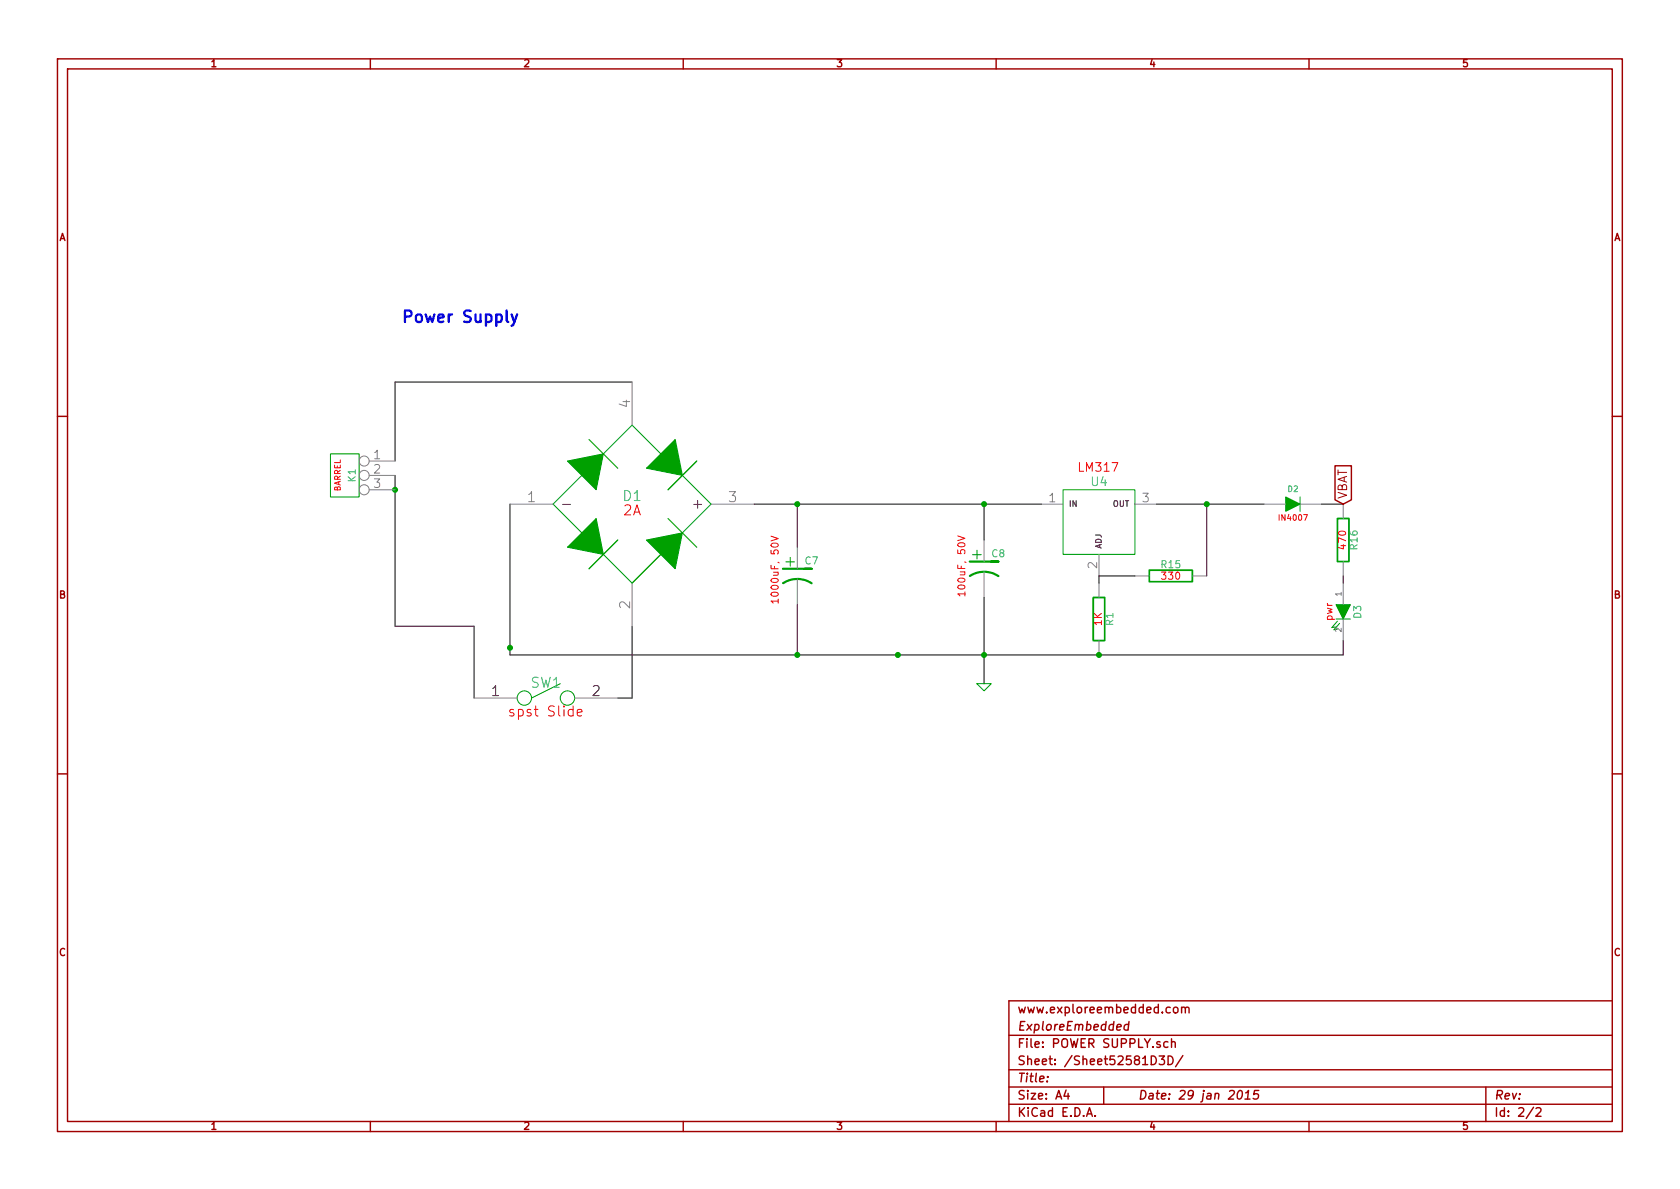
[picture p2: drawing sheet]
<svg xmlns="http://www.w3.org/2000/svg" width="297mm" height="210mm" viewBox="0 0 297 210" stroke-linecap="round" stroke-linejoin="round" font-family="sans-serif">
<g fill="none" stroke="#a00000" stroke-width=".25">
<path d="M10.2 10.4h276.6v189.7h-276.6zM11.9 12.2h273.2v186.1h-273.2zM65.5 10.4v1.8M120.8 10.4v1.8M176.1 10.4v1.8M231.4 10.4v1.8M10.2 73.6h1.7M285.1 73.6h1.7M236 82.4h2.9v6l-1.4 .7-1.5-.7zM10.2 136.8h1.7M285.1 136.8h1.7M207.5 178.3l.3-.2 .4 .2v.7l-.2 .1-.5-.1z"/>
<path d="M208.9 178.3l.1-.1a.36 .36 0 0 1 .6 .1v.8M208.9 178.1v1M209.6 178.3a.35 .35 0 0 1 .3-.2 .35 .35 0 0 1 .3 .2v.8M285.1 177h-106.7v21.3M65.5 198.3v1.8M120.8 198.3v1.8M176.1 198.3v1.8M178.4 183.1h106.7M178.4 189.2h106.7M178.4 195.3h106.7M178.4 192.2h106.7M185.2 190.4v.1"/>
<path d="M188.5 192.8l-.4 1h1M188.8 193.3v1.1M192.1 197.4l.5-1.5 .5 1.5M192.3 197h.7M193.6 197.3v.1M195.1 192.2v3.1M199.5 181.2l-.1-.1a.52 .52 0 0 0-.6 .4v.5l.2 .2 .4-.1M199.6 180.6l-.2 1.6M203.6 186.7a.77 .77 0 0 1 .9 .8 .77 .77 0 0 1-.9 .8zM205 186.7h.9l-.5 .6 .4 .2v.6l-.2 .2-.6-.2M206.5 184.3a.48 .48 0 0 0-.7 0v.8l.3 .1 .4-.1M206.5 186.7a.77 .77 0 0 1 .9 .8 .77 .77 0 0 1-.9 .8z"/>
<path d="M207.1 184.3h.1a.36 .36 0 0 1 .6 .1v.8M207.1 183.7v1.5M209.1 186.7l-1.3 1.9M219 193l.4-.2a.88 .88 0 0 1-.4 1.6l-.2-.3a1.19 1.19 0 0 1 .2-1.1zM220.1 194.4h.9M220.2 193.3l.6-.5-.2 1.6M222.6 192.8h-.8l-.1 .8 .2-.2 .5 .1 .1 .2-.1 .5-.3 .2-.5-.2M231.4 198.3v1.8M262.7 192.2v6.1M271.1 195.8l-1.3 2M271.6 196l.2-.1h.4l.2 .1 .1 .3-.1 .2-.9 .9h1"/>
</g>
<g fill="none" stroke="#000" stroke-width=".18">
<path d="M111.8 67.6h-42v13.9M69.8 84.1v26.6h14v12.7M90.2 89.1v26.7h147.3v-2.5M99.5 89.2h1.3M133.3 89.1h50.8M141 89.1v7.7M174 89.1v6.4M204.5 89.1h19M213.4 89.1v12.7M233.7 89.1h3.8M111.8 110.7v12.7h-2.6M141 106.9v8.9"/>
<path d="M174 105.7v15.2M200.7 101.8h-6.4v1.3M237.5 101.8v1.3"/>
</g>
<g fill="#00a000" stroke="#00a000" stroke-width=".25">
<circle cx="69.8" cy="86.6" r=".41"/>
<circle cx="141" cy="89.1" r=".41"/>
<circle cx="174" cy="89.1" r=".41"/>
<circle cx="213.4" cy="89.1" r=".41"/>
<circle cx="90.2" cy="114.5" r=".41"/>
<circle cx="141" cy="115.8" r=".41"/>
<circle cx="174" cy="115.8" r=".41"/>
<circle cx="158.7" cy="115.8" r=".41"/>
<circle cx="194.3" cy="115.8" r=".41"/>
</g>
<path d="M236.5 91.7h2v7.6h-2zM193.3 105.7h2v7.6h-2zM203.2 100.8h7.6v2.1h-7.6z" fill="none" stroke="#00a000" stroke-width=".3"/>
<g fill="none" stroke="#808080" stroke-width=".18">
<path d="M111.8 67.6v7.6M65.3 81.5h4.5M65.3 84.1h4.5M65.3 86.6h4.5M90.2 89.1h7.6M125.7 89.1h7.6M141 96.8v3.8M174 95.5v3.8M184.1 89.1h3.9M194.3 98v3.8M200.7 89.1h3.8M223.5 89.1h3.8"/>
<path d="M229.9 89.1h3.8M237.5 89.1v2.6M237.5 99.3v2.5M111.8 103.1v7.6M141 102.4v4.5M174 101.1v4.6M194.3 103.1v2.6M194.3 113.3v2.5M200.7 101.8h2.5M210.8 101.8h2.6M237.5 103.1v3.8M237.5 109.5v3.8"/>
<path d="M83.8 123.4h7.6M101.6 123.4h7.6"/>
<circle cx="64.4" cy="81.5" r=".89"/>
<circle cx="64.4" cy="84.1" r=".89"/>
<circle cx="64.4" cy="86.6" r=".89"/>
</g>
<g fill="none" stroke="#00a000" stroke-width=".18">
<path d="M58.4 80.3h5.1v7.6h-5.1zM102.9 84.1l-5.1 5 5.1 5.1M106.7 98l5.1 5.1 5-5.1M106.7 80.3l5.1-5.1 5 5.1M109.2 95.5l-5.1 5.1M120.6 84.1l5.1 5-5.1 5.1M123.2 81.5l-5.1 5.1M188 86.6h12.7v11.4h-12.7zM229.9 87.9v2.5M236.2 109.5h2.6M236.5 109.8l-1 1.2 .6-.1M236.9 110.2l-1.1 1.2 .7-.2"/>
<path d="M99.1 120.9l-5.1 2.5M172.7 120.9h2.6l-1.3 1.3z"/>
<circle cx="92.7" cy="123.4" r="1.27"/>
<circle cx="100.3" cy="123.4" r="1.27"/>
</g>
<path d="M104.1 77.7l5.1 5.1M109.2 95.5l-5.1 5.1M118.1 91.7l5.1 5.1M123.2 81.5l-5.1 5.1" fill="none" stroke="#00a000" stroke-width=".2"/>
<g fill="#00a000" stroke="#00a000" stroke-width=".18">
<path d="M100.3 81.5l6.4-1.2-1.3 6.3z"/>
<path d="M105.4 91.7l1.3 6.3-6.4-1.2z"/>
<path d="M114.3 95.5l6.3-1.3-1.2 6.4z"/>
<path d="M119.4 77.7l1.2 6.4-6.3-1.3z"/>
<path d="M236.2 106.9h2.6l-1.3 2.6z"/>
<path d="M227.3 87.9l2.6 1.2-2.6 1.3z"/>
</g>
<path d="M136.3 94.8l1.3 .4-1.3 .5M169.3 94.8l1.3 .4-1.3 .4M137.6 106.3h-1.3l.4 .3M137.6 105.9v.7M170.6 105h-1.3l.4 .4M170.6 104.7v.7M102.1 126l.8-.1-.1-.4-.5-.1-.2 .3 .1 .8h.6" fill="none" stroke="#f00" stroke-width=".18"/>
<path d="M171.4 99.3h5.1h-1.2M138.4 100.6h5.1h-1.3M138.5 103.1a4.6 4.6 0 0 1 5 0M171.5 101.8a4.6 4.6 0 0 1 5 .1" fill="none" stroke="#00a000" stroke-width=".38"/>
<path d="M90.4 55.6l.5 1.3M91.4 55.6l-.6 1.8-.4 .2" fill="none" stroke="#00f" stroke-width=".41"/>
<text font-size="2.8" fill="#00f" x="71.1" y="57.1">Power Supply</text>
<g font-size="2.8" fill="#00a000">
<text x="138.9" y="100.3">+</text>
<text x="171.9" y="99.1">+</text>
</g>
<g font-size="2.5" fill="#808080">
<text x="111.5" y="72.1" transform="rotate(-90 111.5 72.1)">4</text>
<text x="93.3" y="88.9">1</text>
<text x="128.9" y="88.9">3</text>
<text x="111.5" y="107.6" transform="rotate(-90 111.5 107.6)">2</text>
</g>
<g font-size="2.5" fill="#00a0a0">
<text x="110.2" y="88.7">D1</text>
<text x="93.9" y="121.7">SW1</text>
</g>
<g font-size="2.5" fill="#f00">
<text x="110.2" y="91.2">2A</text>
<text x="90.7" y="126.8">spst Slide</text>
</g>
<g font-size="2.5">
<text x="123" y="90">+</text>
<text x="86.9" y="123.2">1</text>
<text x="104.7" y="123.2">2</text>
</g>
<g font-size="2.1" fill="#808080">
<text x="66.1" y="81.3">1</text>
<text x="66.1" y="83.8">2</text>
<text x="66.1" y="86.4">3</text>
<text x="185.5" y="88.9">1</text>
<text x="202" y="88.9">3</text>
<text x="194.1" y="100.5" transform="rotate(-90 194.1 100.5)">2</text>
</g>
<text font-size="2.1" fill="#f00" x="190.9" y="83.5">LM317</text>
<text font-size="2.1" fill="#00a0a0" x="193" y="86">U4</text>
<g font-size="2.1" fill="#a00000">
<text x="238.3" y="88.2" transform="rotate(-90 238.3 88.2)">VBAT</text>
<text x="179.9" y="179.3">www.exploreembedded.com</text>
<text x="179.9" y="185.4">File: POWER SUPPLY.sch</text>
<text x="179.9" y="182.3">ExploreEmbedded</text>
<text x="179.9" y="191.5">Title:</text>
<text x="179.9" y="188.4">Sheet: /Sheet52581D3D/</text>
<text x="179.9" y="197.6">KiCad E.D.A.</text>
<text x="179.9" y="194.5">Size: A4</text>
<text x="201.2" y="194.5">Date: 29 jan 2015</text>
<text x="264.2" y="194.5">Rev:</text>
<text x="264.2" y="197.6">Id: 2/2</text>
</g>
<g font-size="1.8" fill="#a00000">
<text x="37.3" y="11.9">1</text>
<text x="92.7" y="11.9">2</text>
<text x="148" y="11.9">3</text>
<text x="203.3" y="11.9">4</text>
<text x="258.6" y="11.9">5</text>
<text x="10.4" y="42.7">A</text>
<text x="285.3" y="42.7">A</text>
<text x="10.4" y="105.9">B</text>
<text x="285.3" y="105.9">B</text>
<text x="10.4" y="169.1">C</text>
<text x="285.3" y="169.1">C</text>
<text x="37.3" y="199.8">1</text>
<text x="92.7" y="199.8">2</text>
<text x="148" y="199.8">3</text>
<text x="203.3" y="199.8">4</text>
<text x="258.6" y="199.8">5</text>
</g>
<g font-size="1.8" fill="#00a0a0">
<text x="62.9" y="85.2" transform="rotate(-90 62.9 85.2)">K1</text>
<text x="142.4" y="99.9">C7</text>
<text x="175.4" y="98.6">C8</text>
<text x="205.4" y="100.5">R15</text>
<text x="240.1" y="97.1" transform="rotate(-90 240.1 97.1)">R16</text>
<text x="196.9" y="110.6" transform="rotate(-90 196.9 110.6)">R1</text>
<text x="240.7" y="109.3" transform="rotate(-90 240.7 109.3)">D3</text>
</g>
<g font-size="1.8" fill="#f00">
<text x="238" y="97" transform="rotate(-90 238 97)">470</text>
<text x="137.7" y="105.9" transform="rotate(-90 137.7 105.9)">1000uF, 50V</text>
<text x="170.7" y="104.8" transform="rotate(-90 170.7 104.8)">100uF, 50V</text>
<text x="205.5" y="102.6">330</text>
<text x="194.9" y="110.6" transform="rotate(-90 194.9 110.6)">1K</text>
<text x="235.7" y="109.8" transform="rotate(-90 235.7 109.8)">pwr</text>
</g>
<g font-size="1.4" fill="#f00">
<text x="60.3" y="87" transform="rotate(-90 60.3 87)">BARREL</text>
<text x="226.3" y="92.1">IN4007</text>
</g>
<g font-size="1.4">
<text x="189" y="89.7">IN</text>
<text x="196.6" y="89.7">OUT</text>
<text x="194.8" y="97" transform="rotate(-90 194.8 97)">ADJ</text>
</g>
<text font-size="1.4" fill="#00a0a0" x="227.7" y="87">D2</text>
<g font-size="1.4" fill="#808080">
<text x="237.2" y="105.4" transform="rotate(-90 237.2 105.4)">1</text>
<text x="237.2" y="111.8" transform="rotate(-90 237.2 111.8)">2</text>
</g>
</svg>
